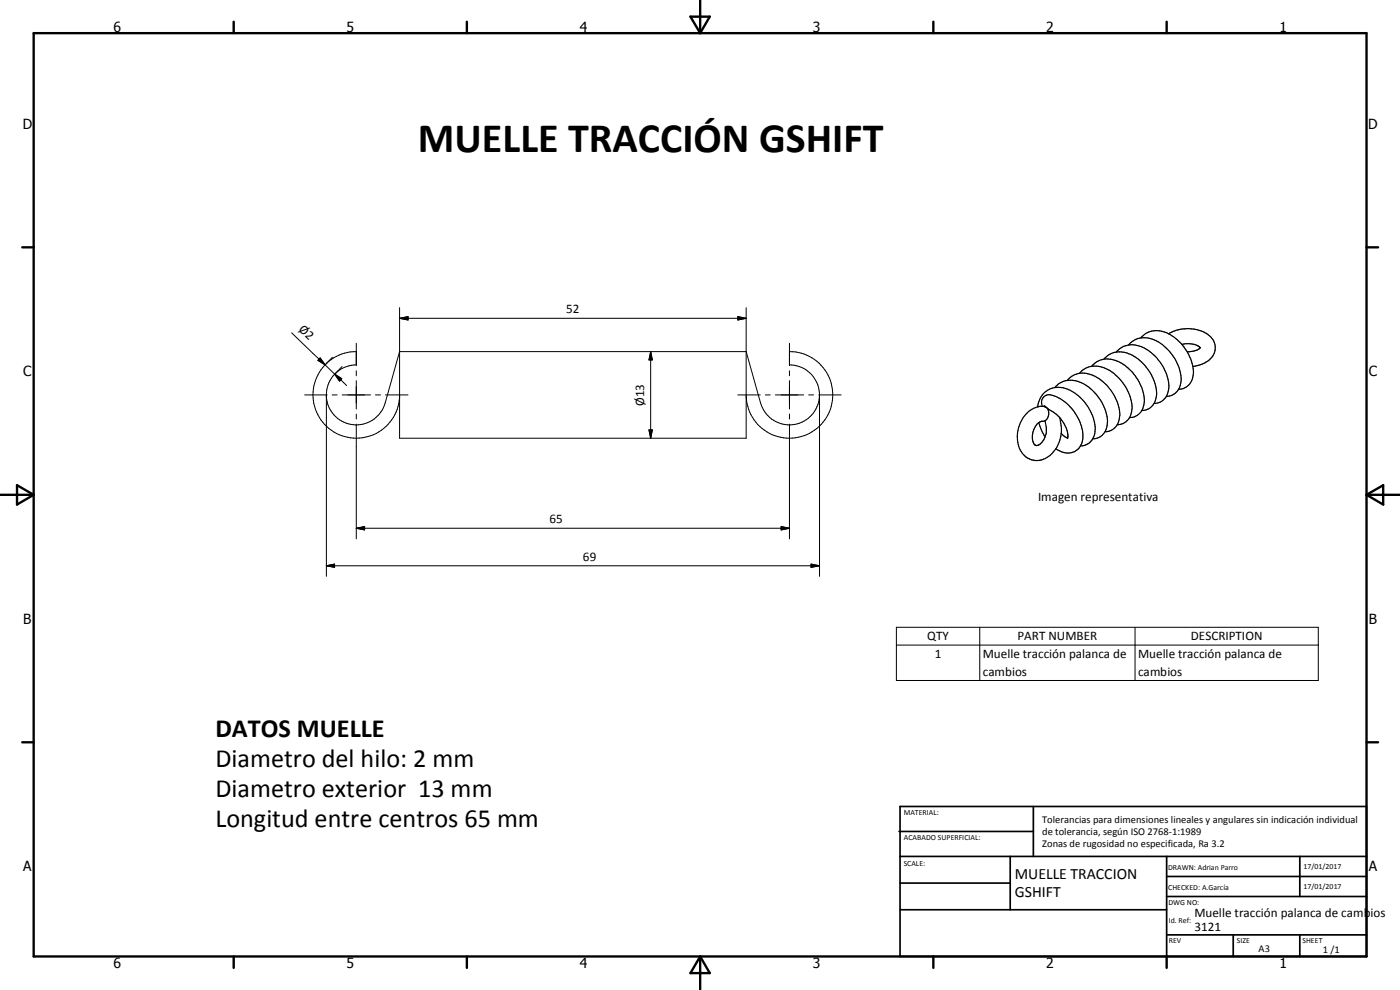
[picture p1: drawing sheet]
<svg xmlns="http://www.w3.org/2000/svg" width="420mm" height="297mm" viewBox="0 0 420 297" stroke-linecap="round" stroke-linejoin="round" font-family="sans-serif">
<g fill="none" stroke="#000" stroke-width=".35">
<path d="M316.6 116.3a6.8 6.8 0 0 1 9.3-.7 16.1 16.1 0 0 1 4.6 4.8l.5 .9a10.2 10.2 0 0 1 1.2 6.8 4.4 4.4 0 0 1-4.3 3.6M320.2 114.2a6.4 6.4 0 0 1 8.5-1.3 13.6 13.6 0 0 1 7.2 12.6 4.3 4.3 0 0 1-4.3 4M323.9 112a6.9 6.9 0 0 1 9.3-.7 13.7 13.7 0 0 1 6.4 12.1 4.3 4.3 0 0 1-4.3 4M327.6 109.9a6.8 6.8 0 0 1 9.3-.7 13.7 13.7 0 0 1 6.4 12.1 4.4 4.4 0 0 1-4.3 4M331.3 107.8a6.8 6.8 0 0 1 9.3-.7 13.9 13.9 0 0 1 6.5 11.6 4.6 4.6 0 0 1-4.4 4.5M335 105.7a6.5 6.5 0 0 1 8.4-1.3 14 14 0 0 1 7.4 12.2 4.4 4.4 0 0 1-4.4 4.4M338.7 103.5a6.8 6.8 0 0 1 9.3-.7 13.3 13.3 0 0 1 6.4 12.1 4.3 4.3 0 0 1-4.4 4M342.4 101.4a7.2 7.2 0 0 1 10.1-.1 13.6 13.6 0 0 1 5.5 11.5 4.4 4.4 0 0 1-4.3 4M350.7 100.2a11 11 0 0 1 12.8 1.1 4.8 4.8 0 0 1-1.9 7.6l-1.5 .6-2.1 .4M354.7 103.3a6 6 0 0 1 5.5 1M360.2 104.3l-.2 .2a5.2 5.2 0 0 1-3.7 1M360.2 104.3h.1"/>
<path d="M311.4 122.1a6.4 6.4 0 0 1 9.9-5 13.8 13.8 0 0 1 7.3 12.9 4.5 4.5 0 0 1-4.3 3.8M311.8 126.8l.7 2.2 1.1 2.1M312.7 121.9a2.51 2.51 0 0 1 .8-3 2.51 2.51 0 0 1 3.1 0 13.7 13.7 0 0 1 8.3 12.9 4.7 4.7 0 0 1-3.1 3.9 4.7 4.7 0 0 1-4.9-1.1M313.4 121.7l.7 .6M313.6 126.3a3.9 3.9 0 0 0-3.7 3.9 2.97 2.97 0 0 0 1.1 3.4 2.88 2.88 0 0 0 2.5-2.2l.1-.3M313.6 126.3l.4 2v1.7l-.4 1.1M314.1 122.3a2.72 2.72 0 0 1-.5 4M314.1 122.3l-.5-.3a6.2 6.2 0 0 0-6.8 3.7 8.8 8.8 0 0 0 1.3 11.5l.5 .3a5.7 5.7 0 0 0 3.5 .6 8.5 8.5 0 0 0 6.3-7.3l.1-.6a11.9 11.9 0 0 0-.5-4.9M314.3 122.5l.6 .4a9.1 9.1 0 0 1 3.8 3.3 7 7 0 0 1 1.7 5.4M318.5 130l1.1 1.1 .8 .3"/>
</g>
<g fill="none" stroke="#000" stroke-width=".71">
<path d="M10.1 9.9h400v277.1h-400zM70.1 6.5v3.4M140.1 6.5v3.4M207.2 5h5.8l-2.9 4.9zM210.1 0v9.9M280.1 6.5v3.4M350.1 6.5v3.4M6.7 74.2h3.4M410.1 74.2h3.5M.1 148.5h10M5.1 145.6l5 2.9-5 2.9zM410.1 148.5h10"/>
<path d="M410.1 148.5l5-2.9v5.8zM6.7 222.7h3.4M410.1 222.7h3.5M70.1 287v3.4M140.1 287v3.4M210.1 287v10M210.1 287l2.9 5h-5.8zM280.1 287v3.4M350.1 287v3.4"/>
</g>
<g fill="none" stroke="#000" stroke-width=".51">
<path d="M269.8 249.5h40.3M270.1 242h140v45h-140zM270.1 257h140M303.2 257v16M310.1 242v15M350.1 257v30M390.1 257v12M270.1 265h33.1M270.1 273h80M350.1 269h60M350.1 263h60M350.1 280.5h60"/>
<path d="M370.1 280.5v6.5M390.1 280.5v6.5"/>
</g>
<g fill="none" stroke="#000" stroke-width=".3">
<path d="M87.5 99.9l10.1 9.6M119.9 95.5l2.6-.5v1zM119.9 92.3v39.2h104v-39.2M119.9 95.5h104M221.4 95l2.5 .5-2.5 .5zM91.4 118.5h6.8M96.1 107.4l1.5 2.1-2.2-1.4zM97.6 109.5l2.8 2.8M99.7 118.5h1.5M99.8 107.2l-2.2 2.3M100.4 112.3l2.2 1.3-.7 .7zM100.4 112.3l3.6 3.4"/>
<path d="M102.6 110l-2.2 2.3M102.7 118.5h8.5M106.9 109.5a9 9 0 0 0-9 8.9v54.5M106.9 103v6.7M106.9 111.3v1.4M106.9 114.2v8.5M106.9 105.5a13 13 0 0 0-13 12.7 13 13 0 0 0 12.5 13.3 13 13 0 0 0 13.5-12.1M112.7 118.5h1.5M115.7 118.5h6.8M195.3 105.5l.5 2.5h-1zM195.3 105.5v26M221.4 118.5h6.8"/>
<path d="M229.7 118.5h1.5M232.7 118.5h8.5M236.9 109.5a9 9 0 0 1 9 8.2 9 9 0 0 1-7.3 9.6 9 9 0 0 1-10.4-6.4l-4.3-15.4h-104l-4.3 15.4a9 9 0 0 1-9.6 6.5 9 9 0 0 1-8.1-8.3M236.9 103v6.7M236.9 111.3v1.4M236.9 114.2v8.5M236.9 105.5a13 13 0 0 1 13 13 13 13 0 0 1-13 13 13 13 0 0 1-13-13M242.7 118.5h1.5M245.7 118.5h6.7M245.9 118.5v54.4M106.9 124.2v1.5M106.9 127.3v34.4"/>
<path d="M194.8 129h1l-.5 2.5zM236.9 124.2v1.5M236.9 127.3v34.4M106.9 158.5l2.5-.5v1zM106.9 158.5h130M234.4 158l2.5 .5-2.5 .5zM97.9 169.8l2.5-.6v1zM97.9 169.8h148M243.4 169.2l2.5 .6-2.5 .4zM269 188.2h126.6v16h-126.6zM269 193.5h126.6M294 188.2v16"/>
<path d="M340.6 188.2v16"/>
</g>
<path d="M119.9 95.5l2.6-.5v1zM221.4 95l2.5 .5-2.5 .5zM96.1 107.4l1.5 2.1-2.2-1.4zM100.4 112.3l2.2 1.3-.7 .7zM195.3 105.5l.5 2.5h-1zM194.8 129h1l-.5 2.5zM106.9 158.5l2.5-.5v1zM234.4 158l2.5 .5-2.5 .5zM97.9 169.8l2.5-.6v1zM243.4 169.2l2.5 .6-2.5 .4z" fill="#000"/>
<text font-size="12.6" x="125.4" y="45.7">MUELLE TRACCIÓN GSHIFT</text>
<g font-size="7.9">
<text x="64.6" y="221.1">DATOS MUELLE</text>
<text x="64.6" y="230.1">Diametro del hilo: 2 mm</text>
<text x="64.6" y="239.1">Diametro exterior 13 mm</text>
<text x="64.6" y="248.1">Longitud entre centros 65 mm</text>
</g>
<g font-size="4.7">
<text x="304.6" y="263.8">MUELLE TRACCION</text>
<text x="304.6" y="269.2">GSHIFT</text>
</g>
<g font-size="4.2">
<text x="34" y="9.6">6</text>
<text x="104" y="9.6">5</text>
<text x="174" y="9.6">4</text>
<text x="244" y="9.6">3</text>
<text x="314" y="9.6">2</text>
<text x="384" y="9.6">1</text>
<text x="6.8" y="38.7">D</text>
<text x="410.6" y="38.7">D</text>
<text x="7" y="112.9">C</text>
<text x="410.8" y="112.9">C</text>
<text x="7" y="187.1">B</text>
<text x="410.8" y="187.1">B</text>
<text x="7" y="261.4">A</text>
<text x="410.8" y="261.4">A</text>
<text x="34" y="290.4">6</text>
<text x="104" y="290.4">5</text>
<text x="174" y="290.4">4</text>
<text x="244" y="290.4">3</text>
<text x="314" y="290.4">2</text>
<text x="384" y="290.4">1</text>
</g>
<g font-size="3.9">
<text x="170" y="93.9">52</text>
<text x="89.5" y="99" transform="rotate(44 89.5 99)">Ø2</text>
<text x="193.3" y="121.8" transform="rotate(-90 193.3 121.8)">Ø13</text>
<text x="311.5" y="150.2">Imagen representativa</text>
<text x="165" y="156.9">65</text>
<text x="175" y="168.2">69</text>
<text x="278.3" y="192.2">QTY</text>
<text x="280.5" y="197.5">1</text>
<text x="295" y="197.6">Muelle tracción palanca de</text>
<text x="305.4" y="192.2">PART NUMBER</text>
<text x="341.6" y="197.6">Muelle tracción palanca de</text>
<text x="357.4" y="192.2">DESCRIPTION</text>
<text x="295" y="202.9">cambios</text>
<text x="341.6" y="202.9">cambios</text>
<text x="358.5" y="275.1">Muelle tracción palanca de cambios</text>
<text x="358.5" y="279.4">3121</text>
</g>
<g font-size="3.1">
<text x="312.7" y="246.8">Tolerancias para dimensiones lineales y angulares sin indicación individual</text>
<text x="312.7" y="250.4">de tolerancia, según ISO 2768-1:1989</text>
<text x="312.7" y="254">Zonas de rugosidad no especificada, Ra 3.2</text>
<text x="377.7" y="285.6">A3</text>
<text x="397" y="285.9">1 /1</text>
</g>
<g font-size="2.4">
<text x="271.2" y="244.4">MATERIAL:</text>
<text x="271.3" y="252">ACABADO SUPERFICIAL:</text>
<text x="271.2" y="259.7">SCALE:</text>
<text x="350.6" y="261">DRAWN: Adrian Parro</text>
<text x="391.2" y="260.6">17/01/2017</text>
<text x="350.6" y="267.1">CHECKED: A.García</text>
<text x="391.2" y="266.7">17/01/2017</text>
<text x="350.6" y="271.4">DWG NO:</text>
<text x="350.8" y="276.9">Id. Ref:</text>
<text x="350.8" y="282.8">REV</text>
<text x="371.2" y="282.9">SIZE</text>
<text x="390.9" y="282.9">SHEET</text>
</g>
</svg>
